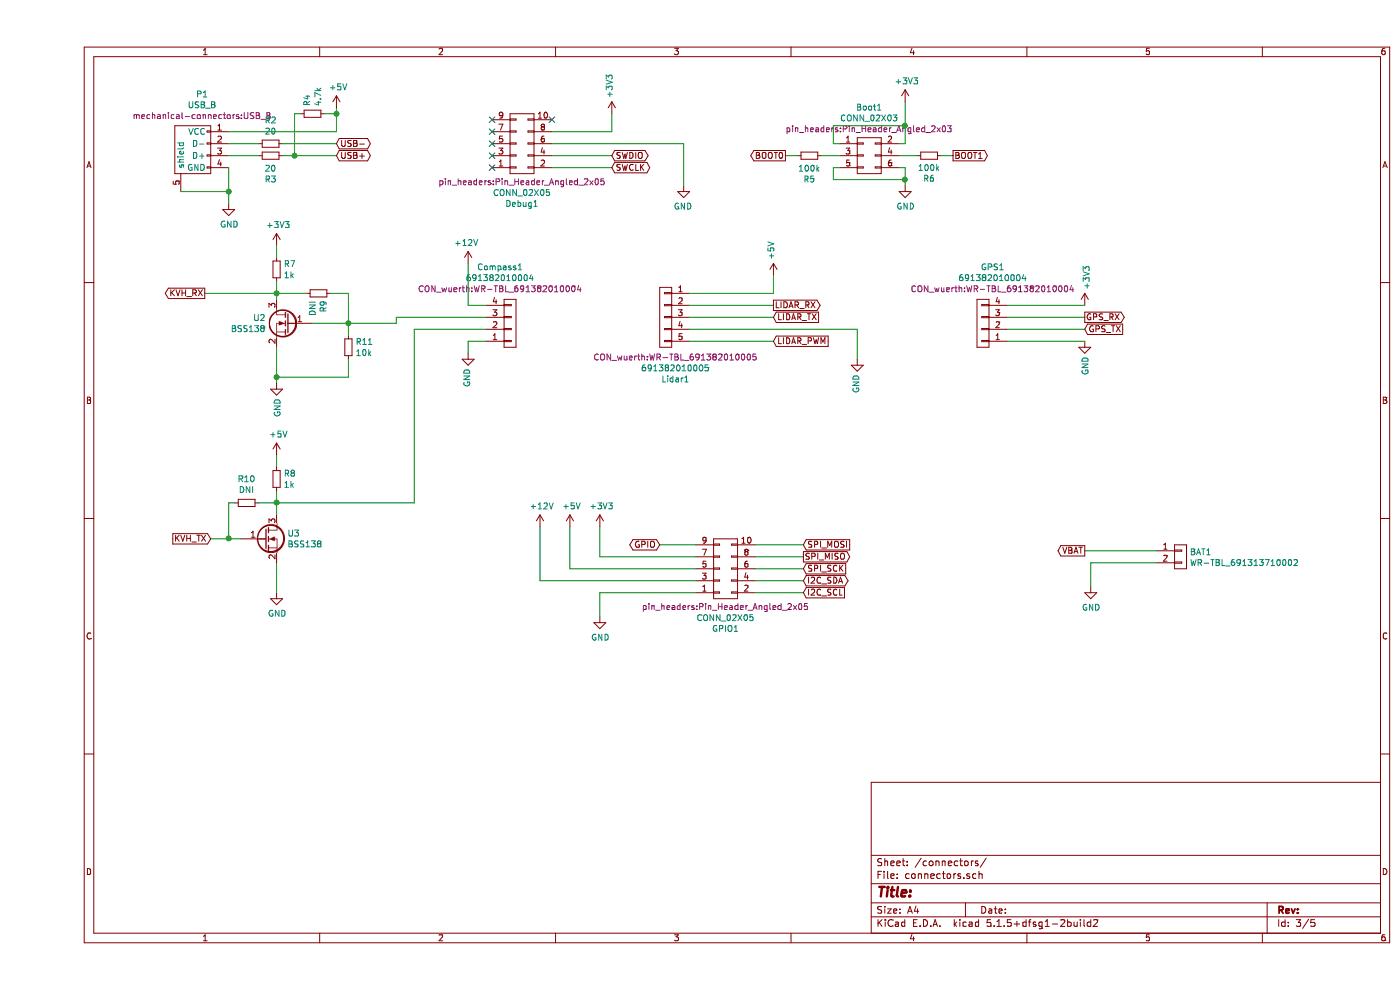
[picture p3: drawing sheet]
EESchema Schematic File Version 4
EELAYER 30 0
EELAYER END
$Descr A4 11693 8268
encoding utf-8
Sheet 3 5
Title ""
Date ""
Rev ""
Comp ""
Comment1 ""
Comment2 ""
Comment3 ""
Comment4 ""
$EndDescr
$Comp
L mechanical-connectors:USB_B P1
U 1 1
P 1300 1300
F 0 "P1" V 785 1222 50  0000 C CNN
F 1 "USB_B" V 876 1222 50  0000 C CNN
F 2 "mechanical-connectors:USB_B" V 967 1222 50  0000 C CNN
F 3 "" V 1250 1200 50  0000 C CNN
	1    1300 1300
	0    -1   1    0   
$EndComp
$Comp
L power-supply:+5V #PWR0114
U 1 1
P 2500 900
F 0 "#PWR0114" H 2500 750 50  0001 C CNN
F 1 "+5V" H 2515 1073 50  0000 C CNN
F 2 "" H 2500 900 50  0000 C CNN
F 3 "" H 2500 900 50  0000 C CNN
	1    2500 900 
	1    0    0    -1  
$EndComp
Text GLabel 2500 1200 2    50   BiDi ~ 0
USB-
Text GLabel 2500 1300 2    50   BiDi ~ 0
USB+
$Comp
L power-supply:GND #PWR0115
U 1 1
P 1600 1700
F 0 "#PWR0115" H 1600 1450 50  0001 C CNN
F 1 "GND" H 1605 1527 50  0000 C CNN
F 2 "" H 1600 1700 50  0000 C CNN
F 3 "" H 1600 1700 50  0000 C CNN
	1    1600 1700
	1    0    0    -1  
$EndComp
$Comp
L devices:R_0603 R2
U 1 1
P 1950 1200
F 0 "R2" V 1754 1200 50  0000 C CNN
F 1 "20" V 1845 1200 50  0000 C CNN
F 2 "resistors:R_0603" H 1950 1050 50  0001 C CNN
F 3 "" H 1950 1200 50  0000 C CNN
	1    1950 1200
	0    1    1    0   
$EndComp
$Comp
L devices:R_0603 R3
U 1 1
P 1950 1300
F 0 "R3" V 2146 1300 50  0000 C CNN
F 1 "20" V 2055 1300 50  0000 C CNN
F 2 "resistors:R_0603" H 1950 1150 50  0001 C CNN
F 3 "" H 1950 1300 50  0000 C CNN
	1    1950 1300
	0    -1   1    0   
$EndComp
Wire Wire Line
	1600 1100 2500 1100
Wire Wire Line
	2050 1200 2500 1200
Wire Wire Line
	1850 1200 1600 1200
Wire Wire Line
	1600 1300 1850 1300
Wire Wire Line
	1600 1700 1600 1600
Wire Wire Line
	1200 1600 1600 1600
Connection ~ 1600 1600
Wire Wire Line
	1600 1600 1600 1400
$Comp
L devices:R_0603 R4
U 1 1
P 2300 950
F 0 "R4" H 2359 996 50  0000 L CNN
F 1 "4.7k" H 2359 905 50  0000 L CNN
F 2 "resistors:R_0603" H 2300 800 50  0001 C CNN
F 3 "" H 2300 950 50  0000 C CNN
	1    2300 950 
	0    -1   -1   0   
$EndComp
$Comp
L mechanical-connectors:CONN_02X05 Debug1
U 1 1
P 4050 1200
F 0 "Debug1" H 4050 1705 50  0000 C CNN
F 1 "CONN_02X05" H 4050 1614 50  0000 C CNN
F 2 "pin_headers:Pin_Header_Angled_2x05" H 4050 1523 50  0000 C CNN
F 3 "" H 4050 0   50  0000 C CNN
	1    4050 1200
	1    0    0    1   
$EndComp
$Comp
L power-supply:GND #PWR0117
U 1 1
P 5400 1550
F 0 "#PWR0117" H 5400 1300 50  0001 C CNN
F 1 "GND" H 5405 1377 50  0000 C CNN
F 2 "" H 5400 1550 50  0000 C CNN
F 3 "" H 5400 1550 50  0000 C CNN
	1    5400 1550
	-1   0    0    -1  
$EndComp
$Comp
L power-supply:+3V3 #PWR0118
U 1 1
P 4800 950
F 0 "#PWR0118" H 4800 800 50  0001 C CNN
F 1 "+3V3" V 4815 1078 50  0000 L CNN
F 2 "" H 4800 950 50  0000 C CNN
F 3 "" H 4800 950 50  0000 C CNN
	1    4800 950 
	-1   0    0    -1  
$EndComp
Text GLabel 4800 1300 2    50   BiDi ~ 0
SWDIO
Text GLabel 4800 1400 2    50   BiDi ~ 0
SWCLK
Wire Wire Line
	4800 1400 4300 1400
Wire Wire Line
	4800 1300 4300 1300
Wire Wire Line
	4800 1100 4300 1100
NoConn ~ 4300 1000
NoConn ~ 3800 1000
NoConn ~ 3800 1100
NoConn ~ 3800 1200
NoConn ~ 3800 1300
NoConn ~ 3800 1400
$Comp
L mechanical-connectors:CONN_02X03 Boot1
U 1 1
P 6950 1300
F 0 "Boot1" H 6950 1705 50  0000 C CNN
F 1 "CONN_02X03" H 6950 1614 50  0000 C CNN
F 2 "pin_headers:Pin_Header_Angled_2x03" H 6950 1523 50  0000 C CNN
F 3 "" H 6950 100 50  0000 C CNN
	1    6950 1300
	1    0    0    -1  
$EndComp
$Comp
L devices:R_0603 R5
U 1 1
P 6450 1300
F 0 "R5" V 6646 1300 50  0000 C CNN
F 1 "100k" V 6555 1300 50  0000 C CNN
F 2 "resistors:R_0603" H 6450 1150 50  0001 C CNN
F 3 "" H 6450 1300 50  0000 C CNN
	1    6450 1300
	0    1    1    0   
$EndComp
$Comp
L devices:R_0603 R6
U 1 1
P 7450 1300
F 0 "R6" V 7254 1300 50  0000 C CNN
F 1 "100k" V 7345 1300 50  0000 C CNN
F 2 "resistors:R_0603" H 7450 1150 50  0001 C CNN
F 3 "" H 7450 1300 50  0000 C CNN
	1    7450 1300
	0    1    -1   0   
$EndComp
$Comp
L power-supply:+3V3 #PWR0119
U 1 1
P 7250 850
F 0 "#PWR0119" H 7250 700 50  0001 C CNN
F 1 "+3V3" H 7265 1023 50  0000 C CNN
F 2 "" H 7250 850 50  0000 C CNN
F 3 "" H 7250 850 50  0000 C CNN
	1    7250 850 
	1    0    0    -1  
$EndComp
$Comp
L power-supply:GND #PWR0120
U 1 1
P 7250 1550
F 0 "#PWR0120" H 7250 1300 50  0001 C CNN
F 1 "GND" H 7255 1377 50  0000 C CNN
F 2 "" H 7250 1550 50  0000 C CNN
F 3 "" H 7250 1550 50  0000 C CNN
	1    7250 1550
	1    0    0    -1  
$EndComp
Wire Wire Line
	7250 850  7250 1050
Wire Wire Line
	7250 1200 7200 1200
Wire Wire Line
	6700 1200 6650 1200
Wire Wire Line
	6650 1200 6650 1050
Wire Wire Line
	6650 1050 7250 1050
Connection ~ 7250 1050
Wire Wire Line
	7250 1050 7250 1200
Wire Wire Line
	7200 1400 7250 1400
Wire Wire Line
	7250 1400 7250 1500
Wire Wire Line
	7250 1500 6650 1500
Wire Wire Line
	6650 1500 6650 1400
Wire Wire Line
	6650 1400 6700 1400
Connection ~ 7250 1500
Wire Wire Line
	7250 1500 7250 1550
Wire Wire Line
	6700 1300 6550 1300
Wire Wire Line
	7200 1300 7350 1300
Text GLabel 6250 1300 0    50   Output ~ 0
BOOT0
Text GLabel 7650 1300 2    50   Output ~ 0
BOOT1
Wire Wire Line
	7550 1300 7650 1300
Wire Wire Line
	6350 1300 6250 1300
$Comp
L CON_wuerth:691382010004 Compass1
U 1 1
P 3950 2700
F 0 "Compass1" H 3867 2235 50  0000 C CNN
F 1 "691382010004" H 3867 2326 50  0000 C CNN
F 2 "CON_wuerth:WR-TBL_691382010004" H 3867 2417 50  0000 C CNN
F 3 "" H 3950 2350 50  0000 C CNN
	1    3950 2700
	1    0    0    1   
$EndComp
$Comp
L transistors:BSS138 U2
U 1 1
P 2000 2700
F 0 "U2" H 2090 2746 50  0000 L CNN
F 1 "BSS138" H 2090 2655 50  0000 L CNN
F 2 "SOT_TO:SOT-23" H 2000 2700 50  0001 C CNN
F 3 "" H 2000 2700 50  0001 C CNN
	1    2000 2700
	-1   0    0    -1  
$EndComp
$Comp
L transistors:BSS138 U3
U 1 1
P 2000 4500
F 0 "U3" H 2090 4546 50  0000 L CNN
F 1 "BSS138" H 2090 4455 50  0000 L CNN
F 2 "SOT_TO:SOT-23" H 2000 4500 50  0001 C CNN
F 3 "" H 2000 4500 50  0001 C CNN
	1    2000 4500
	1    0    0    -1  
$EndComp
$Comp
L power-supply:+12V #PWR0121
U 1 1
P 3600 2200
F 0 "#PWR0121" H 3600 2050 50  0001 C CNN
F 1 "+12V" H 3615 2373 50  0000 C CNN
F 2 "" H 3600 2200 50  0000 C CNN
F 3 "" H 3600 2200 50  0000 C CNN
	1    3600 2200
	-1   0    0    -1  
$EndComp
$Comp
L power-supply:GND #PWR0122
U 1 1
P 3600 2950
F 0 "#PWR0122" H 3600 2700 50  0001 C CNN
F 1 "GND" V 3605 2822 50  0000 R CNN
F 2 "" H 3600 2950 50  0000 C CNN
F 3 "" H 3600 2950 50  0000 C CNN
	1    3600 2950
	-1   0    0    -1  
$EndComp
Wire Wire Line
	3600 2550 3750 2550
Wire Wire Line
	3750 2850 3600 2850
$Comp
L devices:R_0603 R7
U 1 1
P 2000 2250
F 0 "R7" H 2059 2296 50  0000 L CNN
F 1 "1k" H 2059 2205 50  0000 L CNN
F 2 "resistors:R_0603" H 2000 2100 50  0001 C CNN
F 3 "" H 2000 2250 50  0000 C CNN
	1    2000 2250
	1    0    0    -1  
$EndComp
$Comp
L devices:R_0603 R10
U 1 1
P 1750 4200
F 0 "R10" V 1946 4200 50  0000 C CNN
F 1 "DNI" V 1855 4200 50  0000 C CNN
F 2 "resistors:R_0603" H 1750 4050 50  0001 C CNN
F 3 "" H 1750 4200 50  0000 C CNN
	1    1750 4200
	0    -1   -1   0   
$EndComp
$Comp
L devices:R_0603 R8
U 1 1
P 2000 4000
F 0 "R8" H 2059 4046 50  0000 L CNN
F 1 "1k" H 2059 3955 50  0000 L CNN
F 2 "resistors:R_0603" H 2000 3850 50  0001 C CNN
F 3 "" H 2000 4000 50  0000 C CNN
	1    2000 4000
	1    0    0    -1  
$EndComp
$Comp
L devices:R_0603 R9
U 1 1
P 2350 2450
F 0 "R9" H 2409 2496 50  0000 L CNN
F 1 "DNI" H 2409 2405 50  0000 L CNN
F 2 "resistors:R_0603" H 2350 2300 50  0001 C CNN
F 3 "" H 2350 2450 50  0000 C CNN
	1    2350 2450
	0    1    1    0   
$EndComp
$Comp
L power-supply:GND #PWR0123
U 1 1
P 2000 3200
F 0 "#PWR0123" H 2000 2950 50  0001 C CNN
F 1 "GND" V 2005 3072 50  0000 R CNN
F 2 "" H 2000 3200 50  0000 C CNN
F 3 "" H 2000 3200 50  0000 C CNN
	1    2000 3200
	1    0    0    -1  
$EndComp
$Comp
L power-supply:+3V3 #PWR0124
U 1 1
P 2000 2050
F 0 "#PWR0124" H 2000 1900 50  0001 C CNN
F 1 "+3V3" H 2015 2223 50  0000 C CNN
F 2 "" H 2000 2050 50  0000 C CNN
F 3 "" H 2000 2050 50  0000 C CNN
	1    2000 2050
	1    0    0    -1  
$EndComp
$Comp
L power-supply:+5V #PWR0125
U 1 1
P 2000 3800
F 0 "#PWR0125" H 2000 3650 50  0001 C CNN
F 1 "+5V" H 2015 3973 50  0000 C CNN
F 2 "" H 2000 3800 50  0000 C CNN
F 3 "" H 2000 3800 50  0000 C CNN
	1    2000 3800
	1    0    0    -1  
$EndComp
$Comp
L devices:R_0603 R11
U 1 1
P 2600 2900
F 0 "R11" H 2659 2946 50  0000 L CNN
F 1 "10k" H 2659 2855 50  0000 L CNN
F 2 "resistors:R_0603" H 2600 2750 50  0001 C CNN
F 3 "" H 2600 2900 50  0000 C CNN
	1    2600 2900
	1    0    0    -1  
$EndComp
Text GLabel 1450 4500 0    50   Input ~ 0
KVH_TX
Text GLabel 1400 2450 0    50   Output ~ 0
KVH_RX
$Comp
L CON_wuerth:691382010005 Lidar1
U 1 1
P 5250 2650
F 0 "Lidar1" H 5167 2135 50  0000 C CNN
F 1 "691382010005" H 5167 2226 50  0000 C CNN
F 2 "CON_wuerth:WR-TBL_691382010005" H 5167 2317 50  0000 C CNN
F 3 "" H 5250 2300 50  0000 C CNN
	1    5250 2650
	-1   0    0    -1  
$EndComp
$Comp
L power-supply:+5V #PWR0126
U 1 1
P 6150 2300
F 0 "#PWR0126" H 6150 2150 50  0001 C CNN
F 1 "+5V" V 6165 2428 50  0000 L CNN
F 2 "" H 6150 2300 50  0000 C CNN
F 3 "" H 6150 2300 50  0000 C CNN
	1    6150 2300
	-1   0    0    -1  
$EndComp
$Comp
L power-supply:GND #PWR0127
U 1 1
P 6850 3000
F 0 "#PWR0127" H 6850 2750 50  0001 C CNN
F 1 "GND" V 6855 2872 50  0000 R CNN
F 2 "" H 6850 3000 50  0000 C CNN
F 3 "" H 6850 3000 50  0000 C CNN
	1    6850 3000
	-1   0    0    -1  
$EndComp
Text GLabel 6150 2650 2    50   Input ~ 0
LIDAR_TX
Text GLabel 6150 2550 2    50   Output ~ 0
LIDAR_RX
Text GLabel 6150 2850 2    50   Input ~ 0
LIDAR_PWM
Wire Wire Line
	5450 2850 6150 2850
Wire Wire Line
	5450 2650 6150 2650
Wire Wire Line
	6150 2550 5450 2550
Wire Wire Line
	5450 2450 6150 2450
$Comp
L CON_wuerth:691382010004 GPS1
U 1 1
P 7900 2700
F 0 "GPS1" H 7817 2235 50  0000 C CNN
F 1 "691382010004" H 7817 2326 50  0000 C CNN
F 2 "CON_wuerth:WR-TBL_691382010004" H 7817 2417 50  0000 C CNN
F 3 "" H 7900 2350 50  0000 C CNN
	1    7900 2700
	-1   0    0    1   
$EndComp
$Comp
L power-supply:+3V3 #PWR0128
U 1 1
P 8750 2550
F 0 "#PWR0128" H 8750 2400 50  0001 C CNN
F 1 "+3V3" V 8765 2678 50  0000 L CNN
F 2 "" H 8750 2550 50  0000 C CNN
F 3 "" H 8750 2550 50  0000 C CNN
	1    8750 2550
	1    0    0    -1  
$EndComp
$Comp
L power-supply:GND #PWR0129
U 1 1
P 8750 2850
F 0 "#PWR0129" H 8750 2600 50  0001 C CNN
F 1 "GND" V 8755 2722 50  0000 R CNN
F 2 "" H 8750 2850 50  0000 C CNN
F 3 "" H 8750 2850 50  0000 C CNN
	1    8750 2850
	1    0    0    -1  
$EndComp
Text GLabel 8750 2650 2    50   Output ~ 0
GPS_RX
Text GLabel 8750 2750 2    50   Input ~ 0
GPS_TX
Wire Wire Line
	8100 2550 8750 2550
Wire Wire Line
	8750 2650 8100 2650
Wire Wire Line
	8100 2750 8750 2750
Wire Wire Line
	8750 2850 8100 2850
Wire Wire Line
	2500 1100 2500 950 
Wire Wire Line
	2050 1300 2150 1300
Wire Wire Line
	2200 950  2150 950 
Wire Wire Line
	2150 950  2150 1300
Connection ~ 2150 1300
Wire Wire Line
	2150 1300 2500 1300
Wire Wire Line
	2400 950  2500 950 
Connection ~ 2500 950 
Wire Wire Line
	2500 950  2500 900 
Wire Wire Line
	4800 1100 4800 950 
Wire Wire Line
	5400 1200 5400 1550
Wire Wire Line
	4300 1200 5400 1200
Wire Wire Line
	3600 2550 3600 2200
Wire Wire Line
	3600 2850 3600 2950
Wire Wire Line
	6150 2300 6150 2450
Wire Wire Line
	6850 2750 6850 3000
Wire Wire Line
	5450 2750 6850 2750
Wire Wire Line
	2000 2500 2000 2450
Wire Wire Line
	2300 2700 2600 2700
Wire Wire Line
	2600 2700 2600 2800
Wire Wire Line
	2450 2450 2600 2450
Wire Wire Line
	2600 2450 2600 2700
Connection ~ 2600 2700
Wire Wire Line
	2250 2450 2000 2450
Connection ~ 2000 2450
Wire Wire Line
	2000 2450 2000 2350
Wire Wire Line
	2600 2700 3000 2700
Wire Wire Line
	3000 2700 3000 2650
Wire Wire Line
	3000 2650 3750 2650
Wire Wire Line
	2600 3000 2600 3150
Wire Wire Line
	2600 3150 2000 3150
Wire Wire Line
	2000 2900 2000 3150
Connection ~ 2000 3150
Wire Wire Line
	2000 3150 2000 3200
Wire Wire Line
	1400 2450 2000 2450
Wire Wire Line
	2000 2150 2000 2050
Wire Wire Line
	2000 3900 2000 3800
Wire Wire Line
	2000 4300 2000 4200
Wire Wire Line
	1700 4500 1600 4500
Wire Wire Line
	1650 4200 1600 4200
Wire Wire Line
	1600 4200 1600 4500
Connection ~ 1600 4500
Wire Wire Line
	1600 4500 1450 4500
Wire Wire Line
	1850 4200 2000 4200
Connection ~ 2000 4200
Wire Wire Line
	2000 4200 2000 4100
$Comp
L power-supply:GND #PWR0130
U 1 1
P 2000 4950
F 0 "#PWR0130" H 2000 4700 50  0001 C CNN
F 1 "GND" H 2005 4777 50  0000 C CNN
F 2 "" H 2000 4950 50  0000 C CNN
F 3 "" H 2000 4950 50  0000 C CNN
	1    2000 4950
	1    0    0    -1  
$EndComp
Wire Wire Line
	2000 4950 2000 4700
Wire Wire Line
	2000 4200 3150 4200
Wire Wire Line
	3150 4200 3150 2750
Wire Wire Line
	3150 2750 3750 2750
$Comp
L mechanical-connectors:CONN_02X05 GPIO1
U 1 1
P 5750 4750
F 0 "GPIO1" H 5750 5255 50  0000 C CNN
F 1 "CONN_02X05" H 5750 5164 50  0000 C CNN
F 2 "pin_headers:Pin_Header_Angled_2x05" H 5750 5073 50  0000 C CNN
F 3 "" H 5750 3550 50  0000 C CNN
	1    5750 4750
	1    0    0    1   
$EndComp
$Comp
L power-supply:GND #PWR0134
U 1 1
P 4700 5150
F 0 "#PWR0134" H 4700 4900 50  0001 C CNN
F 1 "GND" H 4705 4977 50  0000 C CNN
F 2 "" H 4700 5150 50  0000 C CNN
F 3 "" H 4700 5150 50  0000 C CNN
	1    4700 5150
	1    0    0    -1  
$EndComp
$Comp
L power-supply:+3V3 #PWR0151
U 1 1
P 4700 4400
F 0 "#PWR0151" H 4700 4250 50  0001 C CNN
F 1 "+3V3" H 4715 4573 50  0000 C CNN
F 2 "" H 4700 4400 50  0000 C CNN
F 3 "" H 4700 4400 50  0000 C CNN
	1    4700 4400
	1    0    0    -1  
$EndComp
$Comp
L power-supply:+5V #PWR0152
U 1 1
P 4450 4400
F 0 "#PWR0152" H 4450 4250 50  0001 C CNN
F 1 "+5V" H 4465 4573 50  0000 C CNN
F 2 "" H 4450 4400 50  0000 C CNN
F 3 "" H 4450 4400 50  0000 C CNN
	1    4450 4400
	1    0    0    -1  
$EndComp
$Comp
L power-supply:+12V #PWR0153
U 1 1
P 4200 4400
F 0 "#PWR0153" H 4200 4250 50  0001 C CNN
F 1 "+12V" H 4215 4573 50  0000 C CNN
F 2 "" H 4200 4400 50  0000 C CNN
F 3 "" H 4200 4400 50  0000 C CNN
	1    4200 4400
	1    0    0    -1  
$EndComp
Wire Wire Line
	5500 4950 4700 4950
Wire Wire Line
	4700 4950 4700 5150
Wire Wire Line
	5500 4850 4200 4850
Wire Wire Line
	4200 4850 4200 4400
Wire Wire Line
	5500 4750 4450 4750
Wire Wire Line
	4450 4750 4450 4400
Wire Wire Line
	5500 4650 4700 4650
Wire Wire Line
	4700 4650 4700 4400
Text GLabel 6400 4950 2    50   Input ~ 0
I2C_SCL
Text GLabel 6400 4850 2    50   BiDi ~ 0
I2C_SDA
Wire Wire Line
	6400 4950 6000 4950
Wire Wire Line
	6000 4850 6400 4850
Text GLabel 5200 4550 0    50   BiDi ~ 0
GPIO
Text GLabel 6400 4750 2    50   Input ~ 0
SPI_SCK
Text GLabel 6400 4550 2    50   Input ~ 0
SPI_MOSI
Text GLabel 6400 4650 2    50   Output ~ 0
SPI_MISO
Wire Wire Line
	5500 4550 5200 4550
Wire Wire Line
	6000 4550 6400 4550
Wire Wire Line
	6000 4650 6400 4650
Wire Wire Line
	6400 4750 6000 4750
$Comp
L mechanical-connectors:WR-TBL_691313710002 BAT1
U 1 1
P 9550 4650
F 0 "BAT1" H 9628 4691 50  0000 L CNN
F 1 "WR-TBL_691313710002" H 9628 4600 50  0000 L CNN
F 2 "mechanical-connectors:WR-TBL_691313710002" H 9450 4700 50  0001 C CNN
F 3 "" H 9550 4650 50  0000 C CNN
	1    9550 4650
	1    0    0    -1  
$EndComp
$Comp
L power-supply:GND #PWR0154
U 1 1
P 8800 4900
F 0 "#PWR0154" H 8800 4650 50  0001 C CNN
F 1 "GND" H 8805 4727 50  0000 C CNN
F 2 "" H 8800 4900 50  0000 C CNN
F 3 "" H 8800 4900 50  0000 C CNN
	1    8800 4900
	1    0    0    -1  
$EndComp
Text GLabel 8750 4600 0    50   Output ~ 0
VBAT
Wire Wire Line
	8750 4600 9350 4600
Wire Wire Line
	9350 4700 8800 4700
Wire Wire Line
	8800 4700 8800 4900
$EndSCHEMATC
